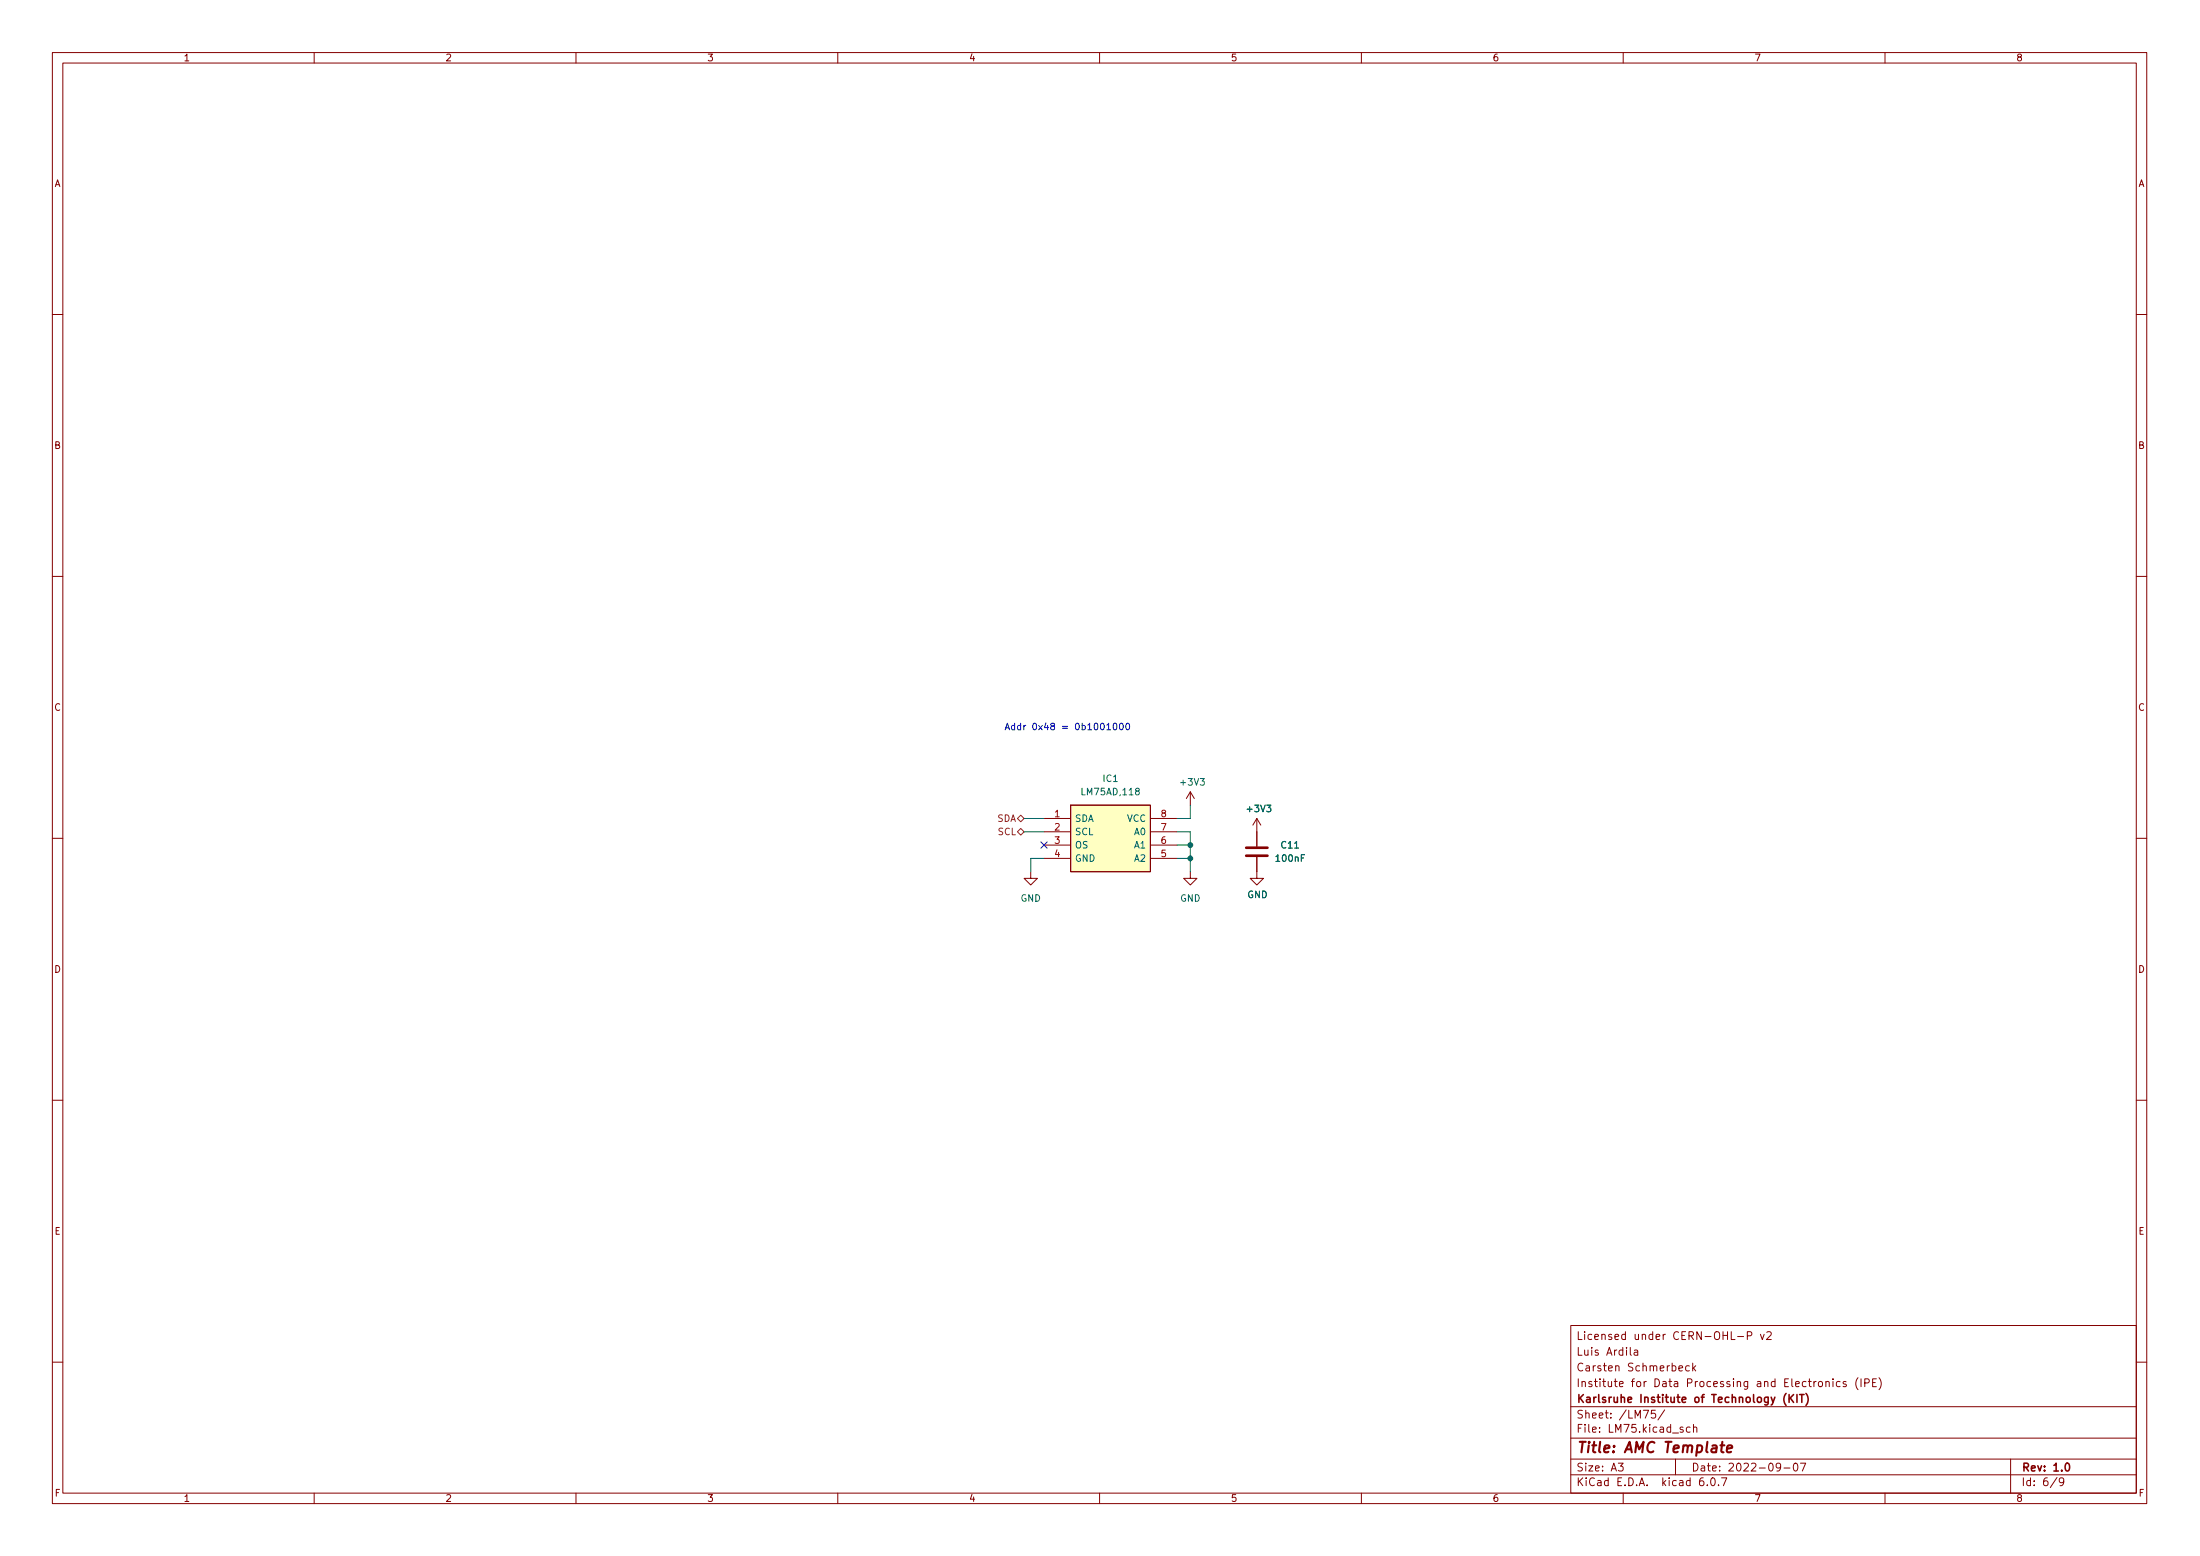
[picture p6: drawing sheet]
<svg xmlns="http://www.w3.org/2000/svg" width="420mm" height="297mm" viewBox="0 0 420 297" stroke-linecap="round" stroke-linejoin="round" font-family="sans-serif">
<g fill="none" stroke="#840000" stroke-width=".19">
<path d="M10 10h400v277h-400zM12 12h396v273h-396zM60 10v2M110 10v2M160 10v2M210 10v2M260 10v2M310 10v2M360 10v2M10 60h2M408 60h2M10 110h2"/>
<path d="M408 110h2M199.4 156.2h5.1M199.4 158.8h5.1M204.5 153.7h15.2v12.7h-15.2zM219.7 156.2h5.1M219.7 158.8h5.1M227.3 151.2l-.7 1.2M227.3 151.2v2.5M227.3 151.2l.8 1.2M240 156.2v5.4M240 156.2l-.7 1.3M240 156.2l.8 1.3"/>
<path d="M10 160h2M196.8 166.4v1.3h1.3l-1.3 1.2-1.2-1.2h1.2M199.4 161.3h5.1M199.4 163.9h5.1M219.7 161.3h5.1M219.7 163.9h5.1M227.3 166.4v1.3h1.3l-1.3 1.2-1.2-1.2h1.2M240 163.6v4.1h1.3l-1.3 1.2-1.2-1.2h1.2M408 160h2M10 210h2M408 210h2M300 253h108v32h-108z"/>
<path d="M311.4 257.2v1.3l.2 .2M312.1 257.8h.6l.1 .9M312.8 258.1h-.5a.29 .29 0 0 0-.2 .3 .29 .29 0 0 0 .2 .3l.5-.1M331.9 255.1h1.1M333.7 255l.7-.1 .2-.2-.1-.3-.2-.2h-.6v1.5M336.2 254.7l.4 1 .3-1M337.4 254.4l.6-.2 .2 .2 .1 .2-.9 1.1h.9M10 260h2M300 278.5h108M300 274.5h108M300 268.5h108M309.1 279.3h.9l-.5 .6 .4 .1v.7l-.2 .1-.6-.1"/>
<path d="M313.9 269.2h1l-.7 1.5M316.1 269.2h-.7v.7l.2-.1 .5 .1 .1 .2-.1 .5-.2 .1-.5-.1M317.9 269.1l-1.3 2M320 278.5v3M320.6 261.2l.8-.1-.1-.3-.4-.1-.3 .2 .1 .7h.6M321.4 272.5l-.3-.1-.2 .2v.2l.5 .2v.3h-.5M322.6 260.8l-.4-.1-.3 .3 .2 .6h.5M322.8 272.5l-.4-.1-.3 .3 .1 .6h.6M323.3 260.2v1.5M323.4 272.6l.2-.2 .4 .1 .1 .9M323.4 271.9v1.5M323.4 261.1l.4 .6"/>
<path d="M323.8 260.7l-.5 .6M340.1 280l-.3 .2h-.3l-.3-.2 .2-.6 .4-.1 .2 .2a.99 .99 0 0 1-.4 1.3h-.2M342.7 279.4l.2-.1a.8 .8 0 0 1 .5 .8 .8 .8 0 0 1-.5 .7 1 1 0 0 1-.2-1.4zM343.8 279.3h1.1l-.7 1.5M347.4 263.8l.4-.1 .3 .3v.4l-.3 .3-.4-.1-.1-.2zM348.7 263.9l.2-.2 .4 .1 .1 .9M348.7 263.7v1M350.1 263.2v.2M350.1 263.7v1M351.4 263.8l-.4-.1-.3 .3 .2 .6h.5M352.6 263.8l-.4-.1-.2 .2 .1 .2 .5 .2v.3h-.6M354.9 263a1.72 1.72 0 0 0 0 2.3"/>
<path d="M355.4 263.2v1.5M356.1 264l.7-.1 .2-.2-.1-.3-.2-.2h-.6v1.5M357.6 263.9h.5M358.4 263.2h-.8v1.5h.8M358.9 263a1.72 1.72 0 0 1 0 2.3M384 278.5v6.5M408 260h2M60 285v2M110 285v2M160 285v2M210 285v2M260 285v2"/>
<path d="M300 281.5h108M310 285v2M325.3 282.1a.59 .59 0 0 0-.7 .7v.5l.1 .2 .4 .1 .3-.1v-.5l-.1-.2-.4-.1-.3 .3M326.1 283.5v.1M326.8 282.3l.3-.2a.8 .8 0 0 1 .5 .8 .8 .8 0 0 1-.5 .7l-.3-.1-.1-.5zM328.2 283.5v.1M328.8 282.1h1l-.7 1.5M340.7 280.2h1.2M360 285v2M392.9 282l-1.3 2M394.1 282.8l-.3 .2h-.2l-.3-.2 .1-.6 .4-.1 .3 .2a.99 .99 0 0 1-.4 1.3h-.3"/>
</g>
<path d="M341.1 266a1.73 1.73 0 0 0 0 2.3M341.7 266.2v1.5M341.9 266.9l.6 .8M342.5 266.2l-.8 .9M343.2 266.2v1.5M343.7 266.2h.8M344.1 266.2v1.5M344.9 266a1.73 1.73 0 0 1 0 2.3M394.6 279.4l.2-.1a.8 .8 0 0 1 .5 .8 .8 .8 0 0 1-.5 .7 1 1 0 0 1-.2-1.4z" fill="none" stroke="#840000" stroke-width=".3"/>
<path d="M328.6 275.9h.7M328.9 275.2l-.2 1.8 .1 .1 .4 .1M329.8 276.6l1-.2-.1-.4-.5-.1-.3 .3-.1 .9h.8" fill="none" stroke="#840000" stroke-width=".4"/>
<path d="M238 163.4h4.1M238 161.8h4.1" fill="none" stroke="#840000" stroke-width=".51"/>
<path d="M204.5 153.7h15.2v12.7h-15.2z" fill="#ffffc2" stroke="#ffffc2" stroke-width=".19"/>
<path d="M194.3 158.8l.6-.6 .7 .6-.7 .6zM194.9 155.6l.7 .6-.7 .7-.6-.7z" fill="none" stroke="#725600" stroke-width=".19"/>
<path d="M211.4 138.4l.3-.3v1.2M211.4 139.3h.7M212.7 138.2l.2-.1a.68 .68 0 0 1 .4 .6 .68 .68 0 0 1-.4 .6l-.3-.5zM214 138.1h.1a.68 .68 0 0 1 .4 .6 .68 .68 0 0 1-.4 .6 .84 .84 0 0 1-.1-1.2zM215.2 138.1h.1a.68 .68 0 0 1 .5 .6 .68 .68 0 0 1-.5 .6 .84 .84 0 0 1-.1-1.2z" fill="none" stroke="#0000c2" stroke-width=".19"/>
<path d="M195.6 158.8h3.8M195.6 156.2h3.8M224.8 158.8h2.5v7.6M227.3 153.7v2.5h-2.5M199.4 163.9h-2.6v2.5M224.8 163.9h2.5M224.8 161.3h2.5" fill="none" stroke="#009600" stroke-width=".19"/>
<path d="M198.8 160.7l1.2 1.2M200 160.7l-1.2 1.2" fill="none" stroke="#000084" stroke-width=".19"/>
<g fill="#009600" stroke="#009600" stroke-width=".19">
<circle cx="227.3" cy="163.9" r=".46"/>
<circle cx="227.3" cy="161.3" r=".46"/>
</g>
<text font-size="2.8" fill="#840000" x="301" y="277.3">Title: AMC Template</text>
<g font-size="2.1" fill="#840000">
<text x="301" y="255.8">Licensed under CERN-OHL-P v2</text>
<text x="301" y="261.8">Carsten Schmerbeck</text>
<text x="301" y="258.8">Luis Ardila</text>
<text x="301" y="267.8">Karlsruhe Institute of Technology (KIT)</text>
<text x="301" y="264.8">Institute for Data Processing and Electronics (IPE)</text>
<text x="301" y="273.5">File: LM75.kicad_sch</text>
<text x="301" y="270.8">Sheet: /LM75/</text>
<text x="301" y="280.9">Size: A3</text>
<text x="323" y="280.9">Date: 2022-09-07</text>
<text x="386" y="280.9">Rev: 1.0</text>
<text x="301" y="283.7">KiCad E.D.A. kicad 6.0.7</text>
<text x="386" y="283.7">Id: 6/9</text>
</g>
<g font-size="1.8" fill="#840000">
<text x="35" y="11.7">1</text>
<text x="85" y="11.7">2</text>
<text x="135" y="11.7">3</text>
<text x="185" y="11.7">4</text>
<text x="235" y="11.7">5</text>
<text x="285" y="11.7">6</text>
<text x="335" y="11.7">7</text>
<text x="385" y="11.7">8</text>
<text x="10.3" y="35.7">A</text>
<text x="408.3" y="35.7">A</text>
<text x="10.3" y="85.7">B</text>
<text x="408.3" y="85.7">B</text>
<text x="10.3" y="135.7">C</text>
<text x="408.3" y="135.7">C</text>
<text x="10.3" y="185.7">D</text>
<text x="408.3" y="185.7">D</text>
<text x="10.4" y="235.7">E</text>
<text x="408.4" y="235.7">E</text>
<text x="10.4" y="285.7">F</text>
<text x="35" y="286.7">1</text>
<text x="85" y="286.7">2</text>
<text x="135" y="286.7">3</text>
<text x="185" y="286.7">4</text>
<text x="235" y="286.7">5</text>
<text x="285" y="286.7">6</text>
<text x="335" y="286.7">7</text>
<text x="385" y="286.7">8</text>
<text x="408.4" y="285.7">F</text>
</g>
<text font-size="1.8" fill="#0000c2" x="191.8" y="139.4">Addr 0x48 = 0b1001000</text>
<g font-size="1.8" fill="#006464">
<text x="210.7" y="149.3">IC1</text>
<text x="225.6" y="149.9">+3V3</text>
<text x="206.8" y="151.8">LM75AD,118</text>
<text x="238.3" y="155">+3V3</text>
<text x="205.2" y="156.9">SDA</text>
<text x="205.2" y="159.4">SCL</text>
<text x="205.2" y="162">OS</text>
<text x="215.2" y="156.9">VCC</text>
<text x="216.7" y="162">A1</text>
<text x="216.7" y="159.4">A0</text>
<text x="244.8" y="162">C11</text>
<text x="205.2" y="164.5">GND</text>
<text x="216.7" y="164.5">A2</text>
<text x="243.8" y="164.5">100nF</text>
<text x="194.9" y="172.1">GND</text>
<text x="225.4" y="172.1">GND</text>
<text x="238.2" y="171.4">GND</text>
</g>
<g font-size="1.8" fill="#a90000">
<text x="201.4" y="156">1</text>
<text x="221.8" y="156">8</text>
<text x="201.4" y="158.5">2</text>
<text x="201.4" y="161.1">3</text>
<text x="221.8" y="161.1">6</text>
<text x="221.8" y="158.5">7</text>
<text x="201.4" y="163.6">4</text>
<text x="221.8" y="163.6">5</text>
</g>
<g font-size="1.8" fill="#725600">
<text x="190.4" y="156.9">SDA</text>
<text x="190.6" y="159.4">SCL</text>
</g>
</svg>
